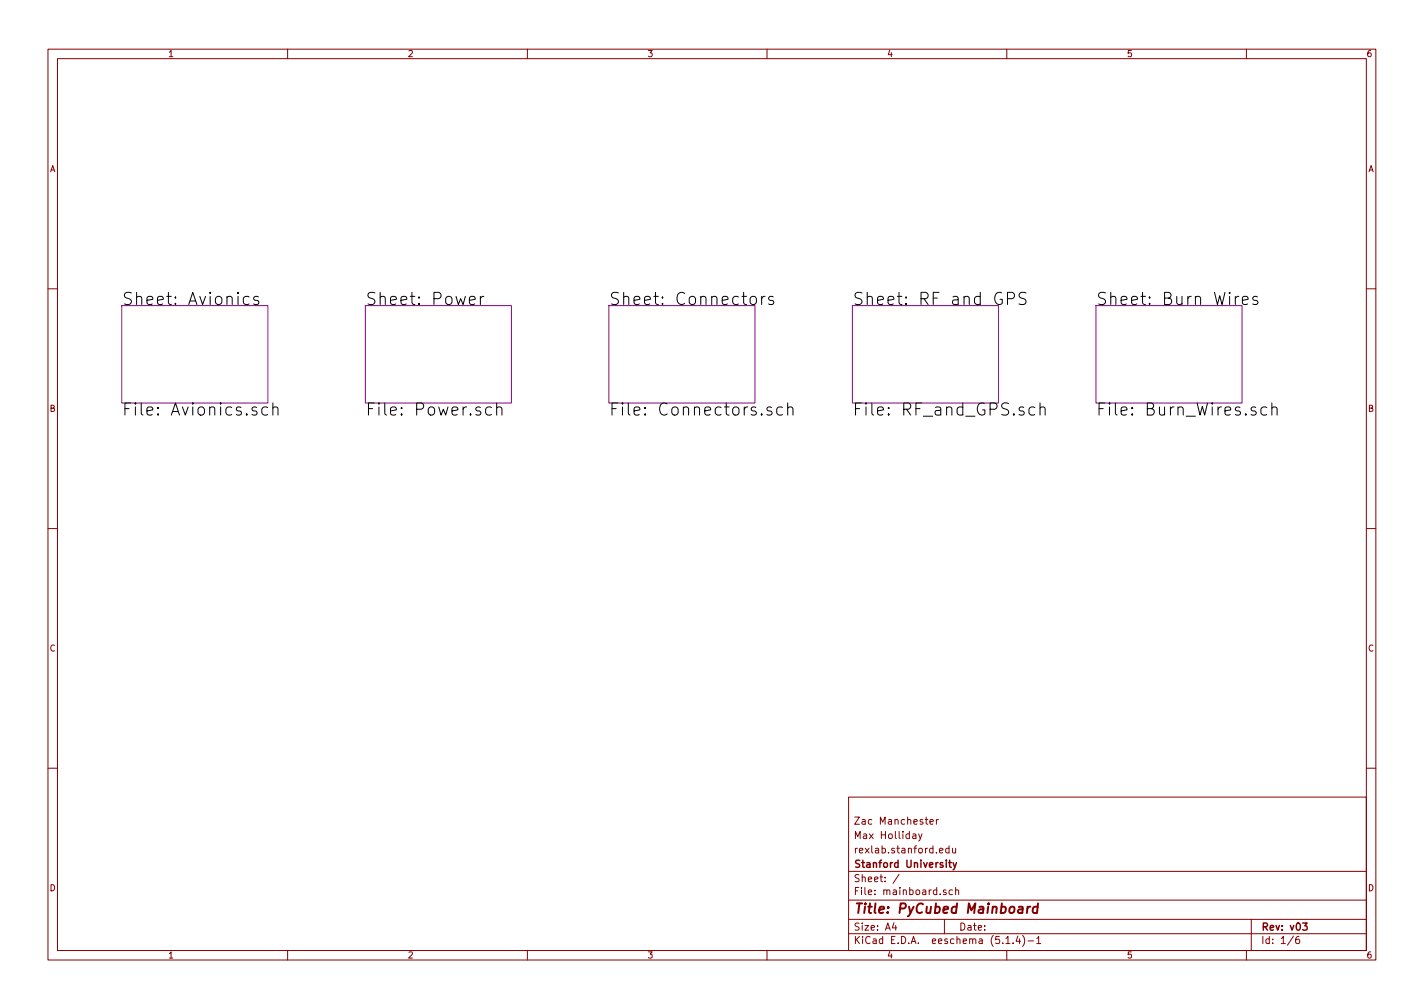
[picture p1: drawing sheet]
<svg xmlns="http://www.w3.org/2000/svg" width="297mm" height="210mm" viewBox="0 0 297 210" stroke-linecap="round" stroke-linejoin="round" font-family="sans-serif">
<g fill="none" stroke="#840000" stroke-width=".21">
<path d="M10 10.3h277v189.9h-277zM12 12.2h273v186.1h-273zM60 10.3v1.9M110 10.3v1.9M160 10.3v1.9M210 10.3v1.9M260 10.3v1.9M10 60.2h2M285 60.2h2M10 110.3h2M285 110.3h2M10 160.2h2"/>
<path d="M177 166.3h108v32h-108zM190.4 174h.6l.1 .9M191.1 174.3l-.5 .1-.3 .2 .3 .3 .5-.1M191.6 173.9l.4 1M192.3 173.9l-.5 1.4-.2 .1M194 171.4l.7-.1-.1-.3-.4-.1-.2 .2 .1 .8h.5M195.3 170.9v1M195.8 170.9l-.5 .3M196 177.4l.7-.1-.1-.3-.4-.1-.2 .2 .1 .7h.5M198 177l-.4-.1-.3 .3v.6l.3 .1 .4-.1M198 176.4v1.5M198.7 176.9l.1 .9 .3 .1 .2-.1"/>
<path d="M199.3 176.9v1M285 160.2h2M60 198.3v1.9M110 198.3v1.9M160 198.3v1.9M177 194.8h108M177 191.8h108M177 187.8h108M177 181.8h108M186.5 192.5l-.4 1h1M186.8 193v1M187.6 182.3l-1.3 2"/>
<path d="M197 191.8v3M197.3 185.7l-.3-.1-.2 .2v.2l.5 .2v.3h-.5M198.7 185.7l-.4-.1-.3 .3v.6l.3 .1 .4-.1M199.3 185.7l.2-.1 .4 .1 .1 .9M199.3 185.1v1.5M209.8 195.8l.5-.5v1.5M209.8 196.8h.9M210 198.3v1.9M211.3 196.7v.1M212.3 195.2l-.3 1.1h.9M212.7 195.8v1M213.3 195.1a1.71 1.71 0 0 1 0 2.3"/>
<path d="M214.5 196.3h1.1M216.3 195.8l.4-.5v1.5M216.3 196.8h.8M260 198.3v1.9M261 191.8v6.5M269.8 195.2l-1.2 2M271 195.3l-.4 .1a.96 .96 0 0 0 0 1.4l.4-.1 .1-.5-.3-.3-.4 .1-.1 .2"/>
</g>
<path d="M197.9 179.9h.6M198.1 179.4v1.3l.4 .2M198.8 179.9l.4 1M199.5 179.9l-.5 1.4-.2 .1M271.7 192.5h1l-.5 .6 .4 .1v.7l-.2 .1-.7-.1" fill="none" stroke="#840000" stroke-width=".3"/>
<path d="M214.4 189.1l-.2 1.3M214.9 189.1l-.4 .1-.2 .3M216.5 189.2l-.6-.1-.3 .2-.2 .8 .3 .3 .6-.1M216.5 188.4l-.2 2" fill="none" stroke="#840000" stroke-width=".41"/>
<path d="M25.4 63.7h30.5v20.4h-30.5zM76.2 63.7h30.5v20.4h-30.5zM127 63.7h30.5v20.4h-30.5zM177.8 63.7h30.5v20.4h-30.5zM228.6 63.7h30.5v20.4h-30.5z" fill="none" stroke="#840084" stroke-width=".21"/>
<g fill="none" stroke="#000" stroke-width=".21">
<path d="M51.9 61.9l-.7-.1-.5 .5v.7l.3 .4 .2 .1 .7-.1M53.9 61.9a.62 .62 0 0 0-1 .3l.1 .4 .6 .1 .4 .3-.1 .4-.3 .1-.7-.1M97.9 62.7l1.2-.3-.1-.5-.7-.1-.4 .4 .1 1.2 .3 .1 .7-.1M100.2 61.8v1.7M100.9 61.8a.69 .69 0 0 0-.7 .5M156.6 62.1a.69 .69 0 0 1 .6-.3 .69 .69 0 0 1 .6 .5v.7a.68 .68 0 0 1-.7 .5 .68 .68 0 0 1-.6-.5zM158.9 61.8v1.7M159.6 61.8a.64 .64 0 0 0-.7 .5M161.3 61.9l-.6-.1-.4 .4 .2 .4 .8 .2 .1 .2-.1 .4-.2 .1-.8-.1M210.2 62.3h.9a.68 .68 0 0 0 .5-.7 .68 .68 0 0 0-.5-.6h-.9v2.5M214 61.1l-.9-.1a.61 .61 0 0 0-.5 .6 .61 .61 0 0 0 .5 .6 .92 .92 0 0 1 .9 .6 .63 .63 0 0 1-.5 .7l-.9-.1M258.4 61.8a.69 .69 0 0 0-.7 .5"/>
<path d="M259.2 62.7l1.1-.3-.1-.5-.7-.1-.3 .4 .1 1.2 .2 .1 .7-.1M262.3 61.9a.6 .6 0 0 0-1 .3l.1 .4 .7 .1 .3 .3-.1 .4-.2 .1-.8-.1M55.8 85l-.7-.1-.5 .5v.7l.3 .4 .2 .1 .7-.1M56.9 85.1a.61 .61 0 0 1 1.1 .1v1.4M56.9 84v2.6M102.5 85l-.7-.1-.5 .5v.7l.2 .4 .3 .1 .7-.1M103.6 85.1a.63 .63 0 0 1 1.1 .1v1.4M103.6 84v2.6M160.9 85l-.6-.1-.3 .3 .1 .4 .8 .2 .2 .3-.2 .4-.2 .1-.7-.1M163.2 85l-.7-.1-.5 .5v.7l.3 .4 .2 .1 .7-.1M164.3 85.1a.66 .66 0 0 1 1-.1l.1 .2v1.4M164.3 84v2.6"/>
<path d="M215.8 85l-.7-.1-.5 .5v.7l.3 .4 .2 .1 .7-.1M216.9 85.1a.61 .61 0 0 1 1.1 .1v1.4M216.9 84v2.6M264.2 85l-.7-.1-.5 .5v.7l.2 .4 .3 .1 .7-.1M265.3 85.1a.63 .63 0 0 1 1.1 .1v1.4M265.3 84v2.6"/>
</g>
<g font-size="3.5">
<text x="25.4" y="63.6">Sheet: Avionics</text>
<text x="76.2" y="63.6">Sheet: Power</text>
<text x="127" y="63.6">Sheet: Connectors</text>
<text x="177.8" y="63.6">Sheet: RF and GPS</text>
<text x="228.6" y="63.6">Sheet: Burn Wires</text>
<text x="25.4" y="86.7">File: Avionics.sch</text>
<text x="76.2" y="86.7">File: Power.sch</text>
<text x="127" y="86.7">File: Connectors.sch</text>
<text x="177.8" y="86.7">File: RF_and_GPS.sch</text>
<text x="228.6" y="86.7">File: Burn_Wires.sch</text>
</g>
<text font-size="2.8" fill="#840000" x="178" y="190.5">Title: PyCubed Mainboard</text>
<g font-size="2.1" fill="#840000">
<text x="178" y="172">Zac Manchester</text>
<text x="178" y="178">rexlab.stanford.edu</text>
<text x="178" y="175">Max Holliday</text>
<text x="178" y="184">Sheet: /</text>
<text x="178" y="181">Stanford University</text>
<text x="178" y="186.7">File: mainboard.sch</text>
<text x="178" y="196.9">KiCad E.D.A. eeschema (5.1.4)-1</text>
<text x="178" y="194.1">Size: A4</text>
<text x="200" y="194.1">Date:</text>
<text x="263" y="194.1">Rev: v03</text>
<text x="263" y="196.9">Id: 1/6</text>
</g>
<g font-size="1.8" fill="#840000">
<text x="35" y="11.9">1</text>
<text x="85" y="11.9">2</text>
<text x="135" y="11.9">3</text>
<text x="185" y="11.9">4</text>
<text x="235" y="11.9">5</text>
<text x="285" y="11.9">6</text>
<text x="10.4" y="35.9">A</text>
<text x="285.4" y="35.9">A</text>
<text x="10.4" y="85.9">B</text>
<text x="285.4" y="85.9">B</text>
<text x="10.4" y="135.9">C</text>
<text x="285.4" y="135.9">C</text>
<text x="10.4" y="185.9">D</text>
<text x="285.4" y="185.9">D</text>
<text x="35" y="199.9">1</text>
<text x="85" y="199.9">2</text>
<text x="135" y="199.9">3</text>
<text x="185" y="199.9">4</text>
<text x="235" y="199.9">5</text>
<text x="285" y="199.9">6</text>
</g>
</svg>
